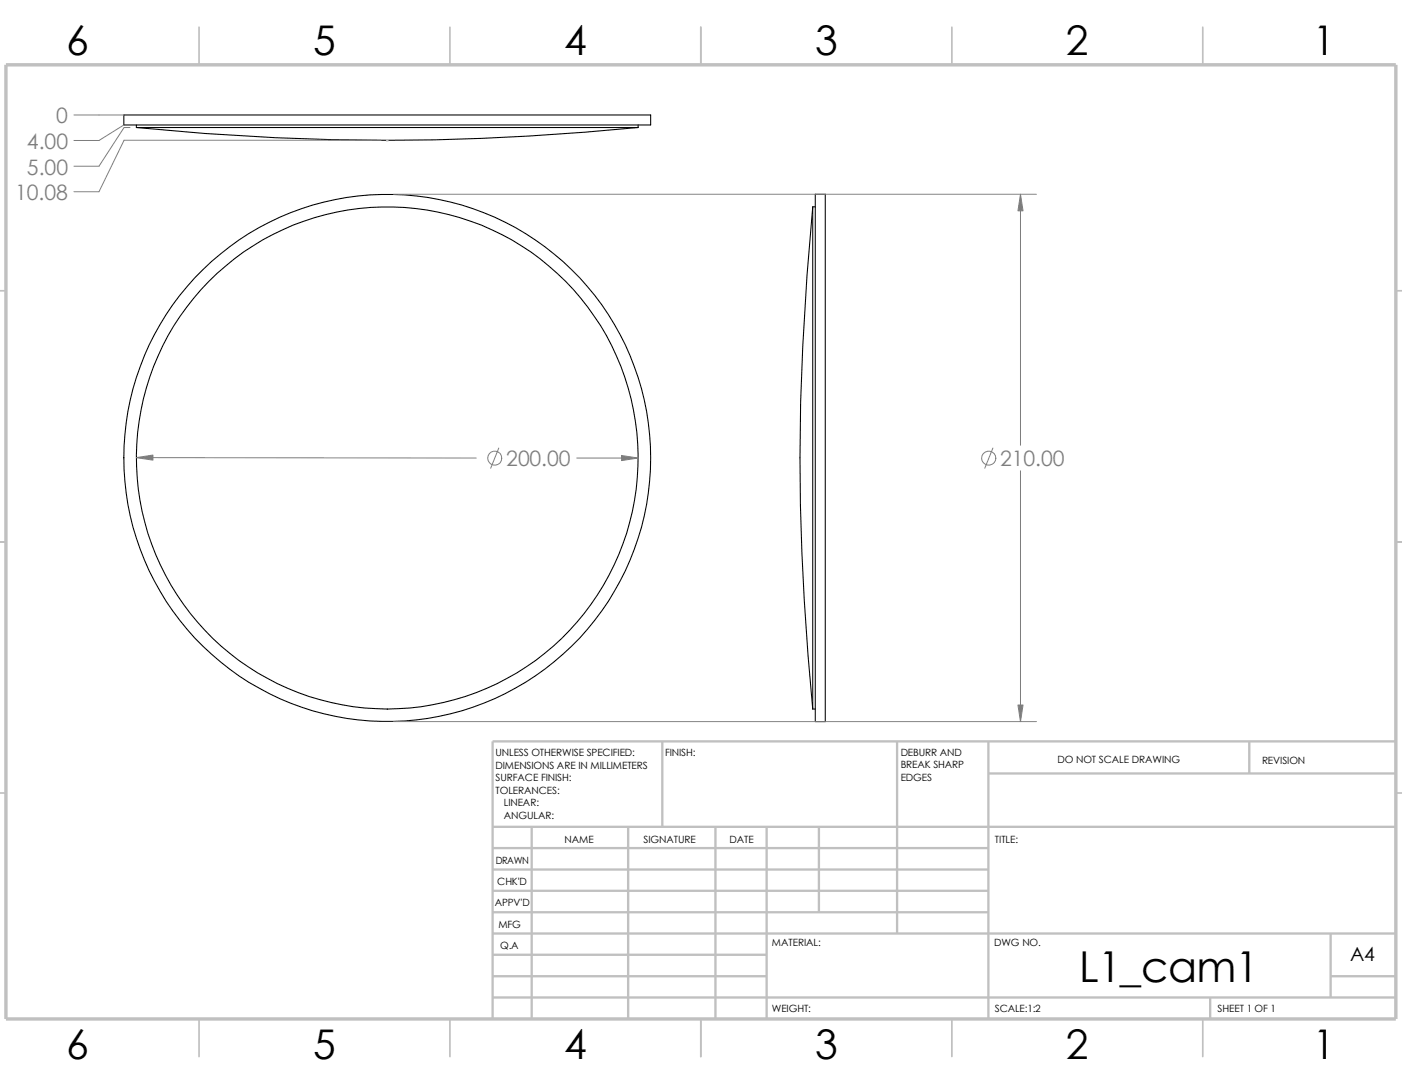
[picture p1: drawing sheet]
<svg xmlns="http://www.w3.org/2000/svg" width="279mm" height="216mm" viewBox="0 0 279 216" stroke-linecap="round" stroke-linejoin="round" font-family="sans-serif">
<g fill="none" stroke="#c0c0c0" stroke-width=".34">
<path d="M39.7 5.4v7.5M89.7 5.4v7.5M139.7 5.4v7.5M189.7 5.4v7.5M239.7 5.4v7.5M-.1 57.9h1.3M278.2 57.9h1.2M-.1 107.9h1.3M278.2 107.9h1.2M-.1 157.9h1.3M278.2 157.9h1.2M39.7 202.9v7.5"/>
<path d="M89.7 202.9v7.5M139.7 202.9v7.5M189.7 202.9v7.5M239.7 202.9v7.5"/>
</g>
<g fill="none" stroke="#c0c0c0" stroke-width=".47">
<path d="M132 147.7v17M178.8 147.7v38.2M197 154.1h81.2M197 147.7v55.2M249 147.7v6.4M278.2 147.7h-180v55.2M98.2 168.9h98.8M98.2 173.2h98.8M98.2 177.4h98.8M98.2 164.7h180M106 164.7v38.2M125.2 164.7v38.2"/>
<path d="M142.6 164.7v38.2M152.8 164.7v38.2M163.2 164.7v17M98.2 194.4h54.6M98.2 185.9h180M98.2 190.2h54.6M98.2 181.7h98.8M98.2 198.7h180M241.2 198.7v4.2M265.2 185.9v12.8M265.2 194.4h13"/>
</g>
<path d="M1.2 12.9h277v190h-277z" fill="none" stroke="#c0c0c0" stroke-width=".68" stroke-linecap="butt"/>
<g fill="none" stroke="#000" stroke-width=".21">
<path d="M24.7 22.9h105v2h-105zM27.2 24.9v.5M27.2 25.4h100M27.2 25.4a492.5 492.5 0 0 0 99.9 0M127.2 24.9v.5M162.5 38.7h2v105h-2zM162 41.2a493.3 493.3 0 0 0 0 100M162.5 41.2h-.5v100M162 141.2h.5"/>
<circle cx="77.2" cy="91.2" r="50"/>
<circle cx="77.2" cy="91.2" r="52.5"/>
</g>
<path d="M77 27.9h.3M77 27.8l.3 .3M77.2 27.8v.3M77.3 27.8l-.3 .3" fill="none" stroke="#c0c0c0" stroke-width=".2"/>
<g fill="none" stroke="#808080" stroke-width=".2">
<path d="M14.7 22.9h10M24.7 24.9l-5 3.1h-5M25.9 25.4h-1.2l-5 7.7h-5M75.9 27.9h-51.2l-5 10.3h-5M78.4 38.7h128.1M203.4 38.7v50M27.2 91.1l67.7 .1M99.4 89.2l-1.6 4.1M114.9 91.2h12.3M197.9 89.2l-1.6 4.1M203.4 93.8v49.9M78.4 143.7h128.1"/>
<circle cx="98.6" cy="91.2" r="1.4"/>
<circle cx="197.1" cy="91.2" r="1.4"/>
</g>
<g fill="#808080" stroke="#808080" stroke-width=".2">
<path d="M27.2 91.1l3.3-.5v1.1z"/>
<path d="M123.9 90.7l3.3 .5-3.3 .5z"/>
<path d="M203.4 38.7l.5 3.3h-1z"/>
<path d="M202.9 140.4h1l-.5 3.3z"/>
</g>
<text font-size="8.5" x="215.1" y="195.7">L1_cam1</text>
<g font-size="8.1">
<text x="13.2" y="10.9">6</text>
<text x="62.4" y="10.9">5</text>
<text x="112.4" y="10.9">4</text>
<text x="162.4" y="10.9">3</text>
<text x="212.4" y="10.9">2</text>
<text x="261.7" y="10.9">1</text>
<text x="13.2" y="210.9">6</text>
<text x="62.4" y="210.9">5</text>
<text x="112.4" y="210.9">4</text>
<text x="162.4" y="210.9">3</text>
<text x="212.4" y="210.9">2</text>
<text x="261.7" y="210.9">1</text>
</g>
<g font-size="4.2" fill="#808080">
<text x="5.4" y="29.7">4.00</text>
<text x="11.2" y="24.6">0</text>
<text x="5.4" y="34.8">5.00</text>
<text x="3" y="39.8">10.08</text>
<text x="100.9" y="92.9">200.00</text>
<text x="199.3" y="92.9">210.00</text>
</g>
<text font-size="3.9" x="269.1" y="191.5">A4</text>
<g font-size="2">
<text x="98.8" y="150.6">UNLESS OTHERWISE SPECIFIED:</text>
<text x="98.8" y="153.1">DIMENSIONS ARE IN MILLIMETERS</text>
<text x="98.8" y="155.6">SURFACE FINISH:</text>
<text x="132.5" y="150.6">FINISH:</text>
<text x="179.5" y="155.5">EDGES</text>
<text x="179.5" y="150.5">DEBURR AND</text>
<text x="179.5" y="153">BREAK SHARP</text>
<text x="210.8" y="151.9">DO NOT SCALE DRAWING</text>
<text x="251.5" y="152.1">REVISION</text>
<text x="98.8" y="158.1">TOLERANCES:</text>
<text x="100.4" y="160.6">LINEAR:</text>
<text x="100.4" y="163.1">ANGULAR:</text>
<text x="112.5" y="168">NAME</text>
<text x="128.2" y="167.9">SIGNATURE</text>
<text x="145.4" y="167.9">DATE</text>
<text x="198.3" y="167.9">TITLE:</text>
<text x="98.8" y="172.1">DRAWN</text>
<text x="99.1" y="176.3">CHK'D</text>
<text x="98.6" y="180.4">APPV'D</text>
<text x="99.3" y="184.8">MFG</text>
<text x="99.7" y="189">Q.A</text>
<text x="153.8" y="188.5">MATERIAL:</text>
<text x="198.1" y="188.5">DWG NO.</text>
<text x="153.8" y="201.5">WEIGHT:</text>
<text x="198.2" y="201.6">SCALE:1:2</text>
<text x="242.7" y="201.6">SHEET 1 OF 1</text>
</g>
</svg>
